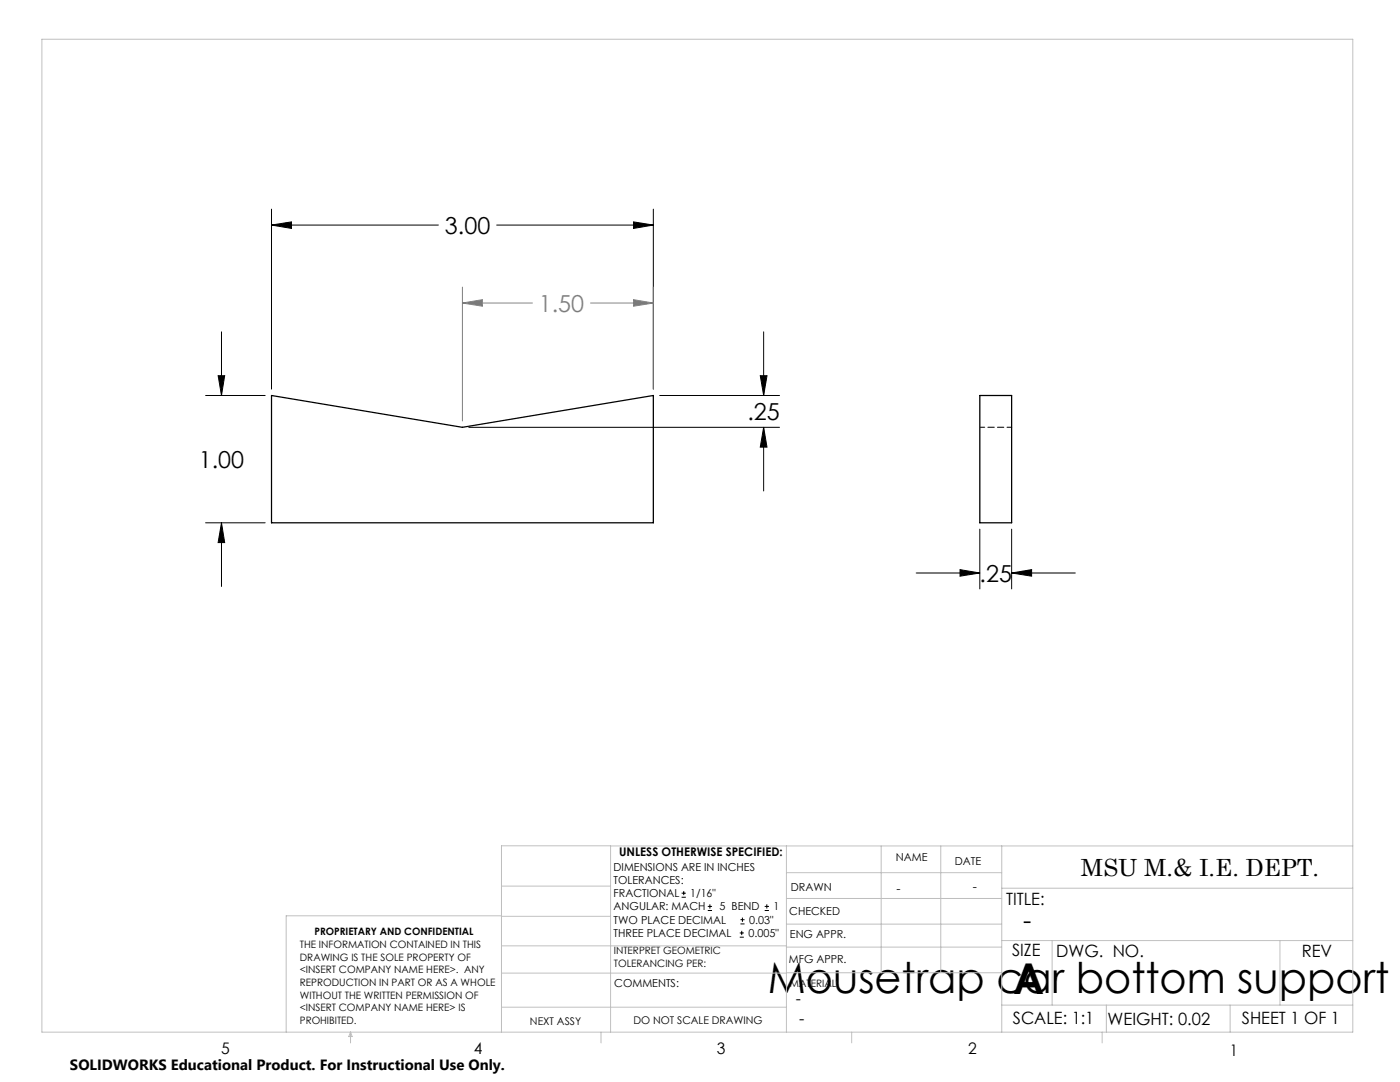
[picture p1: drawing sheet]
<svg xmlns="http://www.w3.org/2000/svg" width="279mm" height="216mm" viewBox="0 0 279 216" stroke-linecap="round" stroke-linejoin="round" font-family="sans-serif">
<g fill="none" stroke="#000" stroke-width=".2">
<path d="M54.2 41.7v35.9M54.2 44.9h33.3M54.2 44.9l4-.6v1.3zM99.1 44.9h31.3M126.4 44.3l4 .6-4 .7zM130.4 41.7v35.9M41 78.9h11.9M43.5 75h1.3l-.6 3.9zM44.2 66.2v12.7M131.7 78.9h23.9M151.7 75h1.4l-.7 3.9zM152.4 66.2v12.7"/>
<path d="M93.6 85.3h62M152.4 85.3v12.7M152.4 85.3l.7 3.9h-1.4zM41 104.3h11.9M44.2 104.3v12.7M44.2 104.3l.6 4h-1.3zM182.8 114.3h12.7M191.6 113.7l3.9 .6-3.9 .7zM195.5 105.6v11.9M201.9 105.6v11.9M201.9 114.3h12.7M201.9 114.3l4-.6v1.3z"/>
<path d="M136 179h.9M136 178.2h.9M136.5 177.8v.8M141.3 181.7h.8M141.3 180.9h.8M141.7 180.4v.9M147.6 187h.8M147.6 186.2h.8M147.8 184.4h.8M147.8 183.5h.8M148 185.7v.9M148.2 183.1v.8"/>
<path d="M152.6 181.7h.9M152.6 180.9h.9M153 180.4v.9"/>
</g>
<path d="M92.3 57.3v26.7M126.4 59.8l4 .7-4 .6zM130.4 57.3v20.3M92.3 60.5l4-.7v1.3zM92.3 60.5h14M117.9 60.5h12.5" fill="none" stroke="#808080" stroke-width=".2"/>
<g fill="none" stroke="#c0c0c0" stroke-width=".2">
<path d="M8.4 7.8h261.6v198.2h-261.6zM100.1 176.8h21.7M121.8 168.8v37.2M157 168.8v37.2M157 179.3h42.9M157 174.1h42.9M175.9 168.8v25.3M187.7 168.8v25.3M199.9 177.2h70.1M199.9 168.8v37.2M270 168.8h-169.9v37.2M100.1 194.2h56.9"/>
<path d="M100.1 188.7h56.9M100.1 182.8h21.7M100.1 182.7h-43v23.3M157 194.1h42.9M157 184.4h42.9M157 189h42.9M199.9 187.7h70.1M210 187.7v12.9M255.4 187.7v12.9M70 206v2.1M70 206l.3 .8h-.7zM100.1 201h56.9"/>
<path d="M119.9 206v2.1M170 206v2.1M199.9 200.6h70.1M220 206v2.1M220.8 200.6v5.4M245.5 200.6v5.4"/>
</g>
<path d="M44.2 104.3l.6 4h-1.3zM43.5 75h1.3l-.6 3.9zM54.2 44.9l4-.6v1.3zM126.4 44.3l4 .6-4 .7zM152.4 85.3l.7 3.9h-1.4zM151.7 75h1.4l-.7 3.9zM201.9 114.3l4-.6v1.3zM191.6 113.7l3.9 .6-3.9 .7z" fill="#000"/>
<path d="M92.3 60.5l4-.7v1.3zM126.4 59.8l4 .7-4 .6z" fill="#808080"/>
<path d="M54.2 78.9l38.1 6.4 38.1-6.4v25.4h-76.2zM195.5 78.9h6.4v25.4h-6.4z" fill="none" stroke="#000" stroke-width=".25"/>
<path d="M195.6 85.3h6.3" fill="none" stroke="#000" stroke-width=".2" stroke-dasharray="1.3 .6" stroke-dashoffset=".3"/>
<g font-size="8.5">
<text x="153.2" y="198.1">Mousetrap car bottom support d</text>
<text x="202.2" y="198.3">A</text>
</g>
<text font-size="5.1" x="204.2" y="185.4">-</text>
<g font-size="4.7">
<text x="88.8" y="46.7">3.00</text>
<text x="149.2" y="83.8">.25</text>
<text x="39.7" y="93.4">1.00</text>
<text x="195.5" y="116.1">.25</text>
<text x="215.7" y="174.7">MSU M.&amp; I.E. DEPT.</text>
</g>
<text font-size="4.7" fill="#808080" x="107.5" y="62.2">1.50</text>
<g font-size="3.4">
<text x="200.8" y="180.5">TITLE:</text>
<text x="202" y="190.8">SIZE</text>
<text x="210.8" y="190.9">DWG. NO.</text>
<text x="259.8" y="191">REV</text>
<text x="202.1" y="204.4">SCALE: 1:1</text>
<text x="221" y="204.5">WEIGHT: 0.02</text>
<text x="247.8" y="204.4">SHEET 1 OF 1</text>
</g>
<g font-size="3.2">
<text x="158.8" y="200.4">-</text>
<text x="159.5" y="204.4">-</text>
<text x="44.2" y="210.4">5</text>
<text x="94.6" y="210.3">4</text>
<text x="143.1" y="210.4">3</text>
<text x="193.2" y="210.3">2</text>
<text x="245.4" y="210.6">1</text>
</g>
<text font-size="3" x="14" y="213.5">SOLIDWORKS Educational Product. For Instructional Use Only.</text>
<g font-size="2.5">
<text x="178.9" y="178.2">-</text>
<text x="194.1" y="177.8">-</text>
</g>
<text font-size="2.4" x="123.6" y="170.8">UNLESS OTHERWISE SPECIFIED:</text>
<g font-size="2.2">
<text x="122.5" y="173.7">DIMENSIONS ARE IN INCHES</text>
<text x="178.8" y="171.8">NAME</text>
<text x="190.6" y="172.5">DATE</text>
<text x="122.5" y="176.4">TOLERANCES:</text>
<text x="122.5" y="179">FRACTIONAL</text>
<text x="137.8" y="179">1/16&quot;</text>
<text x="157.8" y="177.8">DRAWN</text>
<text x="122.5" y="184.3">TWO PLACE DECIMAL</text>
<text x="122.5" y="181.7">ANGULAR: MACH</text>
<text x="143.6" y="181.7">5 BEND</text>
<text x="149.5" y="184.3">0.03&quot;</text>
<text x="154.4" y="181.7">1</text>
<text x="157.5" y="182.5">CHECKED</text>
<text x="122.5" y="187">THREE PLACE DECIMAL</text>
<text x="149.4" y="187">0.005&quot;</text>
<text x="157.6" y="187.2">ENG APPR.</text>
<text x="122.6" y="197">COMMENTS:</text>
<text x="157.4" y="192.2">MFG APPR.</text>
</g>
<g font-size="2.1">
<text x="105.8" y="204.5">NEXT ASSY</text>
<text x="126.4" y="204.3">DO NOT SCALE DRAWING</text>
</g>
<g font-size="2">
<text x="59.8" y="189.2">THE INFORMATION CONTAINED IN THIS</text>
<text x="59.8" y="191.7">DRAWING IS THE SOLE PROPERTY OF</text>
<text x="62.8" y="186.5">PROPRIETARY AND CONFIDENTIAL</text>
<text x="122.5" y="190.4">INTERPRET GEOMETRIC</text>
<text x="59.8" y="194.2">&lt;INSERT COMPANY NAME HERE&gt;. ANY</text>
<text x="59.8" y="196.8">REPRODUCTION IN PART OR AS A WHOLE</text>
<text x="122.5" y="192.9">TOLERANCING PER:</text>
<text x="157.7" y="197">MATERIAL</text>
<text x="59.8" y="199.3">WITHOUT THE WRITTEN PERMISSION OF</text>
<text x="59.8" y="201.8">&lt;INSERT COMPANY NAME HERE&gt; IS</text>
<text x="59.8" y="204.3">PROHIBITED.</text>
</g>
</svg>
